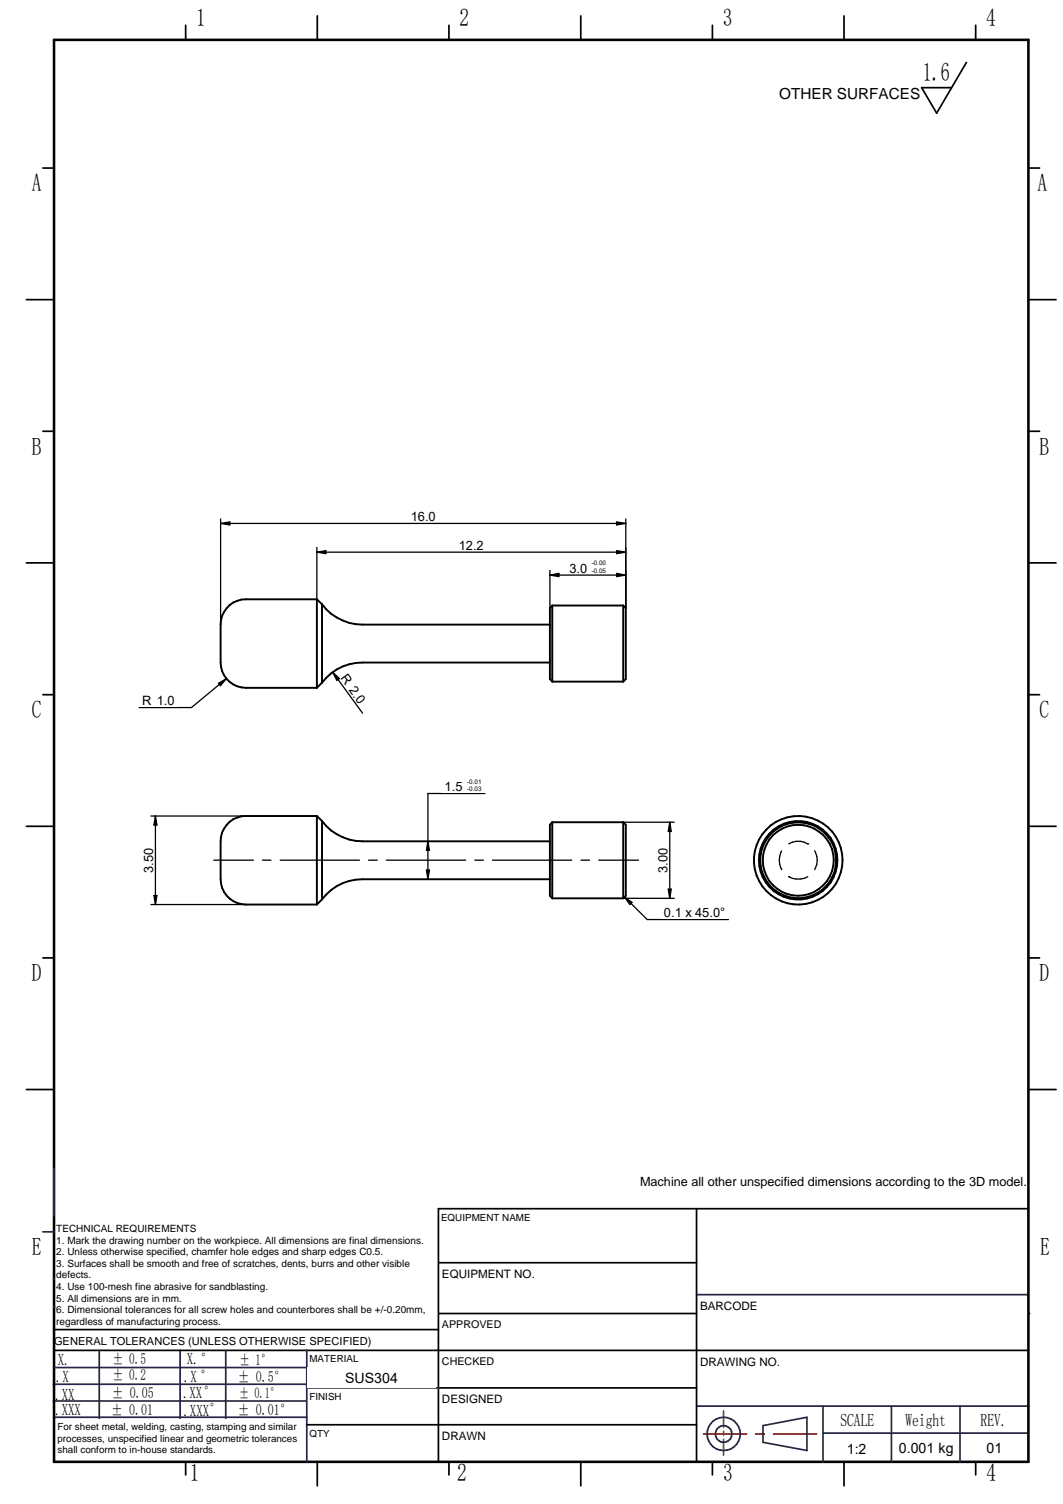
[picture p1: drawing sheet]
<svg xmlns="http://www.w3.org/2000/svg" width="210mm" height="297mm" viewBox="0 0 210 297" stroke-linecap="round" stroke-linejoin="round" font-family="sans-serif">
<g fill="none" stroke="#26264c" stroke-width=".34">
<path d="M8.5 243.3h2.2M10.5 252.6h.2M137.5 255.7h65.6M10.5 276.7h50M10.5 273.4h50M10.8 279.9h49.8M10.8 270.1h50M35.6 266.7v13.4M60.6 266.7v22M60.7 274.1h26M137.5 277.7h65.6M162.5 277.7v11"/>
<path d="M176 277.7v11M189.6 277.7v11M150.7 281.6l8.6-1.7v6.6l-8.6-1.6zM162.5 283h40.5"/>
</g>
<g fill="none" stroke="#000" stroke-width=".34">
<path d="M36.7 5v2.9M88.6 5v2.9M140.7 5v2.9M192.7 5v2.9M8.5 33.2h2.2M203.1 33.2h2.2M5.2 59.2h5.5M203.1 59.2h5.4M8.5 85.2h2.2M203.1 85.2h2.2M5.2 111.2h5.5M203.1 111.2h5.4"/>
<path d="M8.5 137.2h2.2M203.1 137.2h2.2M5.2 163.2h5.5M203.1 163.2h5.4M8.5 189.2h2.2M203.1 189.2h2.2M5.2 215.2h5.5M203.1 215.2h5.4M86.6 238.7v50M10.7 266.7h192.4M10.7 262.6h75.9M86.7 274.1h50.8"/>
<path d="M36.7 288.7v2.6M62.7 288.7v4.8M88.6 288.7v2.6M114.7 288.7v4.8M140.7 288.7v2.6M166.7 288.7v4.8M192.7 288.7v2.6"/>
</g>
<path d="M10.7 7.9h192.4v280.8h-192.4z" fill="none" stroke="#000" stroke-width=".51"/>
<path d="M142.9 278.7v3.2M138.9 283.2h8.5M142.9 282.7v.7M142.9 284.3v3.1M149.2 283.2h1.7M152.7 283.2h8.5" fill="none" stroke="#f00" stroke-width=".34"/>
<circle cx="10.6" cy="258.1" r=".17" fill="#26264c"/>
<g fill="none" stroke="#26264c" stroke-width=".34">
<path d="M10.7 230.8v9.4M19.6 266.7v13.4M44.6 266.7v13.4M60.5 266.7h.1"/>
<circle cx="142.9" cy="283.2" r="3.3"/>
<circle cx="142.9" cy="283.2" r="1.63"/>
</g>
<path d="M190.8 12.3l-5.8 10.1-3-5.1h5.9M86.6 238.7h116.5M86.7 259.4h50.8M86.7 249.4h50.8M86.6 281.4h50.9" fill="none" stroke="#000" stroke-width=".34"/>
<circle cx="203.1" cy="259.4" r=".17" fill="#000"/>
<g fill="#fff">
<path d="M137.9 271.4h64.4v6.1h-64.4z"/>
<path d="M189.9 283.9h13v4h-13z"/>
<path d="M86.9 254.9h50.2v4h-50.2z"/>
<path d="M60.7 270h25.3v4h-25.3z"/>
<path d="M87 244.3h50v4h-50z"/>
<path d="M60.8 277.1h25.2v4h-25.2z"/>
<path d="M176.4 284.1h13v4h-13z"/>
<path d="M162.7 284.1h13v4h-13z"/>
<path d="M137.9 260.4h64.5v6h-64.5z"/>
</g>
<path d="M62.7 3.1v4.8M114.7 3.1v4.8M166.7 3.1v4.8M137.5 238.7v50M60.6 281.4h26" fill="none" stroke="#000" stroke-width=".34"/>
<path d="M101.6 283.2h25.3v4h-25.3z" fill="#fff"/>
<g fill="none" stroke="#000" stroke-width=".38">
<path d="M62.6 118.4v17.4M62.6 118.4h-14a4.9 4.9 0 0 0-5 5v7.5a5 5 0 0 0 5 4.9h14M62.6 118.4l1 .9M63.6 119.3v15.5M63.6 119.3a10 10 0 0 0 8 4.1h37M109.1 119.6v15M109.1 119.6l-.5 .5v14l.5 .5M109.1 119.6h14M123.1 119.6v15M123.1 119.6l.5 .5v14l-.5 .5M63.6 134.8l-1 1M108.6 130.9h-37a9.8 9.8 0 0 0-8 3.9"/>
<path d="M109.1 134.6h14M62.6 161.2v17.4M62.6 161.2h-14a4.9 4.9 0 0 0-5 5v7.5a5 5 0 0 0 5 4.9h14M62.6 161.2l1 .9M63.6 162.1v15.5M63.6 162.1a10 10 0 0 0 8 4.1h37M63.6 177.6l-1 1M108.6 173.7h-37a9.8 9.8 0 0 0-8 3.9M109.1 162.4v15M109.1 162.4l-.5 .5v14l.5 .5M109.1 162.4h14M109.1 177.4h14"/>
<path d="M123.1 162.4v15M123.1 162.4l.5 .5v14l-.5 .5"/>
<circle cx="157.6" cy="169.9" r="7.7"/>
<circle cx="157.6" cy="169.9" r="8.7"/>
<circle cx="157.6" cy="169.9" r="7.5"/>
<circle cx="157.6" cy="169.9" r="7"/>
</g>
<path d="M123.1 162.4h10M123.1 177.4h10M154.3 168.1a3.7 3.7 0 0 0 .1 3.6M155.7 173.1h.1M155.7 166.7a3.6 3.6 0 0 1 3.8 0M155.7 173.1a3.9 3.9 0 0 0 3.8 0M159.5 166.7h.1M160.9 168a3.7 3.7 0 0 1 0 3.7" fill="none" stroke="#000" stroke-width=".25"/>
<path d="M129.7 166.8h2.4v6.2h-2.4z" fill="#fff"/>
<path d="M29.8 178.6h18.8M29.8 161.2h18.8M132 175.6h.5l-.3 1.8zM132.2 162.4l.3 1.8h-.5zM132.2 162.4v15" fill="none" stroke="#000" stroke-width=".25"/>
<path d="M132.2 162.4l.3 1.8h-.5zM132 175.6h.5l-.3 1.8z" fill="#000"/>
<path d="M28.2 166.8h2.4v6.2h-2.4z" fill="#fff"/>
<path d="M84.5 156.7h11.3M30.4 176.9h.6l-.3 1.7zM30.7 161.2v17.4M30.7 161.2l.3 1.7h-.6z" fill="none" stroke="#000" stroke-width=".25"/>
<path d="M30.4 176.9h.6l-.3 1.7zM30.7 161.2l.3 1.7h-.6z" fill="#000"/>
<path d="M87.2 153.6h8.6v3h-8.6z" fill="#fff"/>
<path d="M108.6 112.6v7.5M123.6 112.6v7.5M84.5 156.7v17M84.2 171.8h.6l-.3 1.9zM84.5 166.2l.3 1.7h-.6z" fill="none" stroke="#000" stroke-width=".25"/>
<path d="M84.2 171.8h.6l-.3 1.9zM84.5 166.2l.3 1.7h-.6z" fill="#000"/>
<path d="M111.8 110.4h8.6v3h-8.6z" fill="#fff"/>
<path d="M62.6 108.1v10.3M108.6 113.6l1.8-.4v.7zM108.6 113.6h15M121.8 113.2l1.8 .4-1.8 .3zM123.6 108.1v12" fill="none" stroke="#000" stroke-width=".25"/>
<path d="M108.6 113.6l1.8-.4v.7zM121.8 113.2l1.8 .4-1.8 .3z" fill="#000"/>
<path d="M90 106.5h6.2v2.4h-6.2z" fill="#fff"/>
<path d="M43.6 102.5v20.9M62.6 109.1l1.7-.3v.5zM62.6 109.1h61M121.8 108.8l1.8 .3-1.8 .2zM123.6 102.5v17.6" fill="none" stroke="#000" stroke-width=".25"/>
<path d="M62.6 109.1l1.7-.3v.5zM121.8 108.8l1.8 .3-1.8 .2z" fill="#000"/>
<path d="M80.5 100.8h6.2v2.5h-6.2z" fill="#fff"/>
<path d="M43.6 103.4l1.8-.3v.6zM43.6 103.4h80M121.8 103.1l1.8 .3-1.8 .3zM27.5 139.7h10.3" fill="none" stroke="#000" stroke-width=".25"/>
<path d="M43.6 103.4l1.8-.3v.6zM121.8 103.1l1.8 .3-1.8 .3z" fill="#000"/>
<path d="M27.5 137.2h7.6v2.4h-7.6z" fill="#fff"/>
<path d="M43.1 135l1.6-1-1.2 1.4zM44.7 134l-6.9 5.7" fill="none" stroke="#000" stroke-width=".25"/>
<path d="M43.1 135l1.6-1-1.2 1.4z" fill="#000"/>
<path d="M66.5 133.6l2-1.4 4.5 6.2-2 1.4z" fill-rule="evenodd" fill="#fff"/>
<path d="M65.7 132.8l1.3 1.2-.5 .4zM65.7 132.8l5.9 8M42.2 169.9h7.8M51.8 169.9h1.7M55.3 169.9h15.7M72.8 169.9h1.7M76.3 169.9h15.6M93.8 169.9h1.7M97.2 169.9h15.7M114.7 169.9h1.7M118.2 169.9h7.9M127.8 181.6h16" fill="none" stroke="#000" stroke-width=".25"/>
<path d="M65.7 132.8l1.3 1.2-.5 .4z" fill="#000"/>
<path d="M130.5 179.1h13.3v2.4h-13.3z" fill="#fff"/>
<path d="M123.3 177.2l4.5 4.4M123.3 177.2l1.5 1-.4 .4z" fill="none" stroke="#000" stroke-width=".25"/>
<path d="M123.3 177.2l1.5 1-.4 .4z" fill="#000"/>
<text font-size="5.1" x="182.2" y="16">1.6</text>
<g font-size="4.9">
<text x="38.7" y="5.2">1</text>
<text x="90.8" y="5.2">2</text>
<text x="142.7" y="5.2">3</text>
<text x="194.7" y="5.2">4</text>
<text x="6.3" y="37.8">A</text>
<text x="204.9" y="37.8">A</text>
<text x="6.3" y="89.8">B</text>
<text x="205.2" y="89.8">B</text>
<text x="6.3" y="141.8">C</text>
<text x="205.2" y="141.8">C</text>
<text x="6.3" y="193.8">D</text>
<text x="205.2" y="193.8">D</text>
<text x="6.3" y="247.9">E</text>
<text x="205.4" y="247.9">E</text>
<text x="37.5" y="292.5">1</text>
<text x="90.3" y="292.5">2</text>
<text x="142.8" y="292.5">3</text>
<text x="194.8" y="292.5">4</text>
</g>
<g font-size="3.6">
<text x="165.9" y="281.6">SCALE</text>
<text x="178.8" y="281.6">Weight</text>
<text x="193.6" y="281.6">REV.</text>
</g>
<g font-size="3.3">
<text x="11.4" y="269.7">X.</text>
<text x="36.9" y="269.4">X.°</text>
<text x="11" y="272.9">.X</text>
<text x="36.3" y="273">.X °</text>
<text x="10.9" y="276.4">.XX</text>
<text x="10.9" y="279.5">.XXX</text>
<text x="36.2" y="276">.XX°</text>
<text x="36.2" y="279.7">.XXX°</text>
</g>
<g font-size="3">
<text x="153.9" y="19.6">OTHER SURFACES</text>
<text x="22.2" y="269.3">± 0.5</text>
<text x="47.3" y="269.5">± 1°</text>
<text x="22.2" y="272.5">± 0.2</text>
<text x="47" y="273">± 0.5°</text>
<text x="22" y="279.4">± 0.01</text>
<text x="22.1" y="276.2">± 0.05</text>
<text x="46.9" y="279.4">± 0.01°</text>
</g>
<text font-size="2.9" x="47.2" y="276.2">± 0.1°</text>
<g font-size="2.8">
<text x="68.2" y="273">SUS304</text>
<text x="167.2" y="287.1">1:2</text>
<text x="177.5" y="287.1">0.001 kg</text>
<text x="194.8" y="286.9">01</text>
</g>
<g font-size="2.5">
<text x="81.1" y="103">16.0</text>
<text x="90.6" y="108.6">12.2</text>
<text x="112.4" y="113.1">3.0</text>
<text x="67.1" y="133.9" transform="rotate(54 67.1 133.9)">R 2.0</text>
<text x="28.1" y="139.3">R 1.0</text>
<text x="87.8" y="156.3">1.5</text>
<text x="30.3" y="172.4" transform="rotate(-90 30.3 172.4)">3.50</text>
<text x="131.8" y="172.4" transform="rotate(-90 131.8 172.4)">3.00</text>
<text x="131.1" y="181.2">0.1 x 45.0°</text>
<text x="126.4" y="234.2">Machine all other unspecified dimensions according to the 3D model.</text>
</g>
<g font-size="2.3">
<text x="87.3" y="252.4">EQUIPMENT NO.</text>
<text x="138.2" y="258.7">BARCODE</text>
<text x="138.2" y="269.7">DRAWING NO.</text>
<text x="87.3" y="277.1">DESIGNED</text>
<text x="87.3" y="284.4">DRAWN</text>
</g>
<text font-size="2.2" x="10.7" y="265.6">GENERAL TOLERANCES (UNLESS OTHERWISE SPECIFIED)</text>
<g font-size="2.1">
<text x="87.3" y="262.3">APPROVED</text>
<text x="87.3" y="269.5">CHECKED</text>
</g>
<g font-size="2">
<text x="11.1" y="243.3">TECHNICAL REQUIREMENTS</text>
<text x="11.1" y="245.6">1. Mark the drawing number on the workpiece. All dimensions are final dimensions.</text>
<text x="11.1" y="247.9">2. Unless otherwise specified, chamfer hole edges and sharp edges C0.5.</text>
<text x="11.1" y="250.2">3. Surfaces shall be smooth and free of scratches, dents, burrs and other visible</text>
<text x="11.1" y="252.5">defects.</text>
<text x="11.1" y="254.8">4. Use 100-mesh fine abrasive for sandblasting.</text>
<text x="11.1" y="257.1">5. All dimensions are in mm.</text>
<text x="11.1" y="259.4">6. Dimensional tolerances for all screw holes and counterbores shall be +/-0.20mm,</text>
<text x="11.1" y="261.6">regardless of manufacturing process.</text>
</g>
<g font-size="1.9">
<text x="87.1" y="241.1">EQUIPMENT NAME</text>
<text x="61.1" y="269">MATERIAL</text>
<text x="61.1" y="276.4">FINISH</text>
<text x="11.4" y="282.5">For sheet metal, welding, casting, stamping and similar</text>
<text x="11.4" y="284.7">processes, unspecified linear and geometric tolerances</text>
<text x="11.4" y="287">shall conform to in-house standards.</text>
<text x="61.1" y="283.7">QTY</text>
</g>
<g font-size="1.3">
<text x="116.8" y="111.7">-0.00</text>
<text x="116.8" y="113.1">-0.05</text>
<text x="92.2" y="154.9">-0.01</text>
<text x="92.2" y="156.3">-0.03</text>
</g>
</svg>
